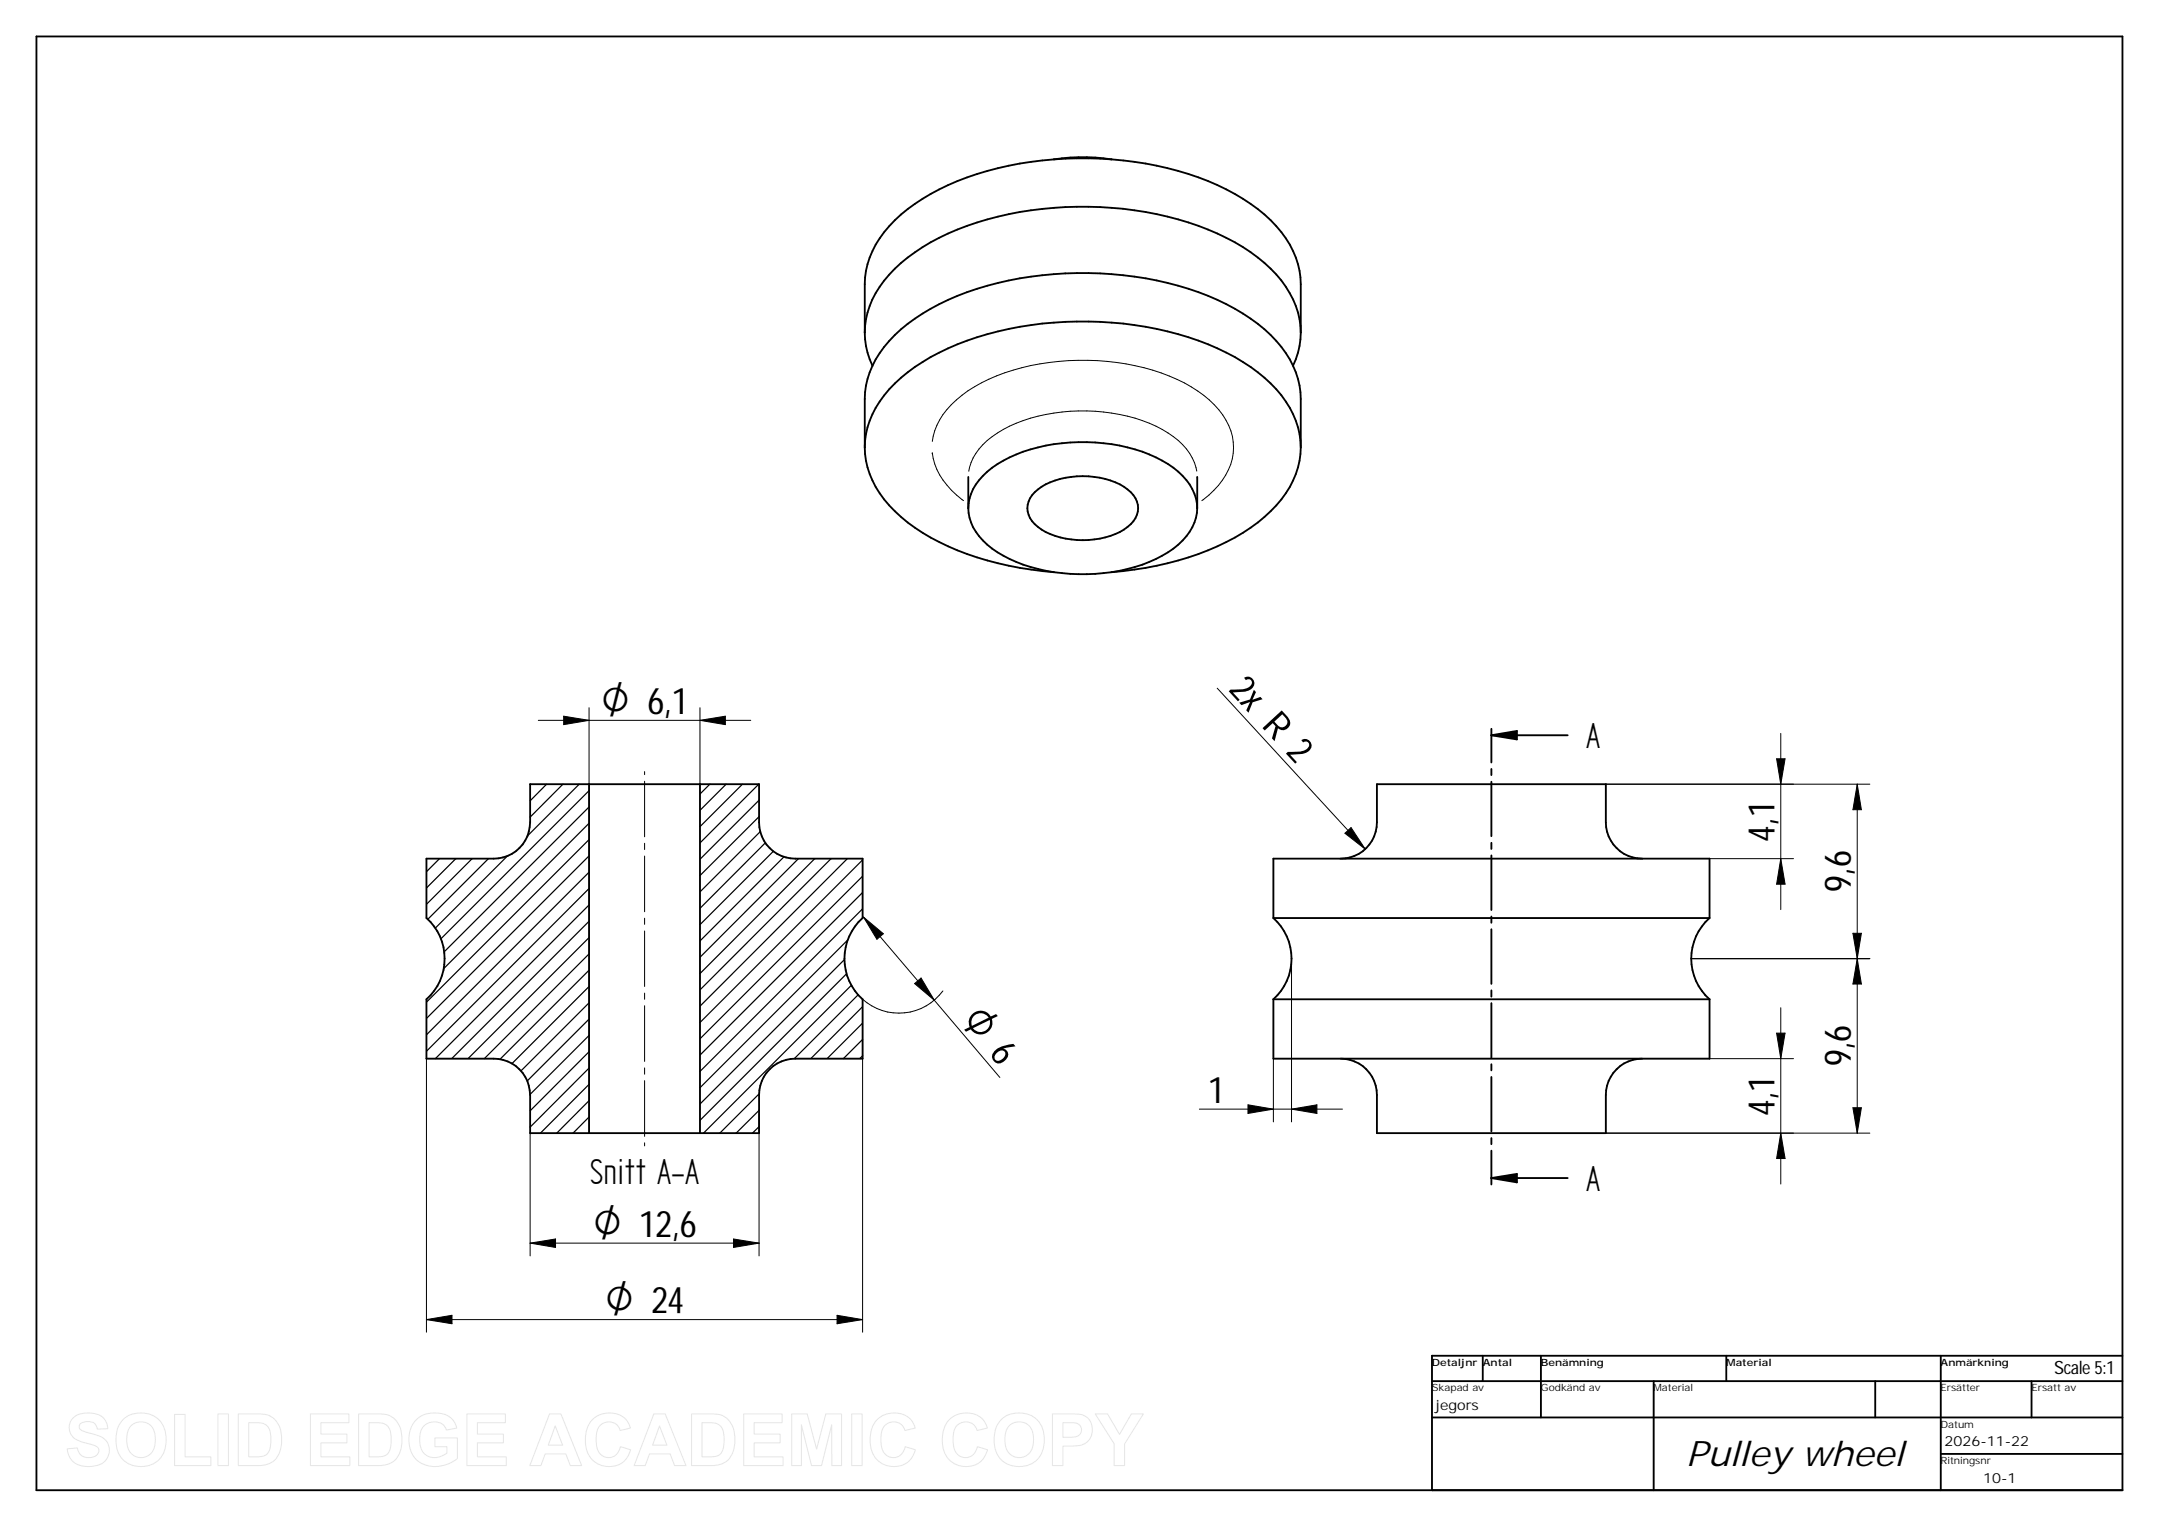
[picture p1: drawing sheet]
<svg xmlns="http://www.w3.org/2000/svg" width="594mm" height="420mm" viewBox="0 0 594 420" stroke-linecap="round" stroke-linejoin="round" font-family="sans-serif">
<g fill="none" stroke="#000" stroke-width=".51">
<path d="M10 10h574v400h-574zM290 43.9a78.2 78.2 0 0 0-38.3 12.2 30.2 30.2 0 0 0-13.4 18.4l-.4 3.7v13.3M305.9 43.9a52.6 52.6 0 0 0-15.9 0M305.9 43.9a78.2 78.2 0 0 1 38.2 12.2 30.2 30.2 0 0 1 13.5 18.4l.3 3.7v13.3M305.9 43.9l-6.4-.3-9.5 .3M237.9 91.5a20.9 20.9 0 0 0 2.2 9.1M357.9 91.5a25.5 25.5 0 0 0-10-19.2 66.1 66.1 0 0 0-29.6-13.4 98.7 98.7 0 0 0-54.9 4.3 49.4 49.4 0 0 0-20.1 14 23.2 23.2 0 0 0-5.4 14.3M357.9 91.5a20.9 20.9 0 0 1-2.1 9.1M240.1 100.7a21.2 21.2 0 0 0-2.2 9.1v13.3M240.1 100.7a36.7 36.7 0 0 1 16-15.7 87.3 87.3 0 0 1 43.4-9.9 86.4 86.4 0 0 1 40.3 9.9 36.7 36.7 0 0 1 16 15.7M355.8 100.7a21.2 21.2 0 0 1 2.1 9.1v13.3M237.9 123.1a25.5 25.5 0 0 0 10 19.1 66.1 66.1 0 0 0 29.7 13.5l6.1 1 6.3 .7"/>
<path d="M266.4 139.8a13.3 13.3 0 0 0 5.2 10.1 37.1 37.1 0 0 0 18.4 7.5M266.4 131.2v8.6M284.7 135.4a19.9 19.9 0 0 1 14.8-4.3 17.3 17.3 0 0 1 12.4 5.1 5.9 5.9 0 0 1-1.6 8.8 22.3 22.3 0 0 1-17.1 3.2 14.3 14.3 0 0 1-9.8-5.7 5.7 5.7 0 0 1 1.3-7.1zM329.4 139.8a14.2 14.2 0 0 1-6.5 11.2 38.7 38.7 0 0 1-17 6.4M329.4 139.8a14.2 14.2 0 0 0-6.5-11.1 43.1 43.1 0 0 0-26.1-7 42.4 42.4 0 0 0-23.8 7 14.5 14.5 0 0 0-6.6 11.1M329.4 131.2v8.6M357.9 123.1a25.5 25.5 0 0 1-10 19.1 66.1 66.1 0 0 1-29.6 13.5l-6.1 1-6.3 .7M357.9 123.1a25.5 25.5 0 0 0-10-19.2 66.1 66.1 0 0 0-29.6-13.4 98.7 98.7 0 0 0-54.9 4.2 48.3 48.3 0 0 0-20.1 14.1 23.2 23.2 0 0 0-5.4 14.3M305.9 157.4l-6.8 .6-4.6-.1-4.5-.5M162.1 215.8v96M192.6 215.8v96M410.4 200.5v9.3"/>
<path d="M410.4 211.6v1.7M410.4 215.1v15M410.4 202.3h21M410.4 202.3l7-1.2v2.4zM117.3 236.3h18.5a10 10 0 0 0 10.1-10v-10.5h63v10.5a10 10 0 0 0 10 10h18.5v16.3a15 15 0 0 0 0 22.4v16.3h-18.5a10 10 0 0 0-10 10v10.5h-63v-10.5a10 10 0 0 0-10.1-10h-18.5v-16.3a15 15 0 0 0 0-22.4zM368.9 236.3a10 10 0 0 0 10-10v-10.5h63v10.5a10 10 0 0 0 10 10M410.4 231.9v1.7M410.4 235.4v15M350.4 252.6v-16.3h120v16.3M350.4 252.6h120M350.4 252.6a15 15 0 0 1 0 22.4M410.4 252.2v1.7"/>
<path d="M410.4 255.7v15M470.4 252.6a14.9 14.9 0 0 0 0 22.4M350.4 275v16.3h120v-16.3M350.4 275h120M410.4 272.5v1.7M410.4 276v15M410.4 292.8v1.7M410.4 296.3v15M451.9 291.3a10 10 0 0 0-10 10v10.5h-63v-10.5a10 10 0 0 0-10-10M410.4 313.1v1.7M410.4 316.6v9.3M410.4 324.1h21"/>
<path d="M410.4 324.1l7-1.1v2.3zM408 373v7M424 373v17M475 373v7M534 373v37M584 373h-190v37M394 390h190M394 380h190M455 380v30M516 380v10M559 380v10M534 400h50"/>
</g>
<g fill="none" stroke="#000" stroke-width=".28">
<path d="M256.5 121.5a19.1 19.1 0 0 1 8.2-12.7 51.8 51.8 0 0 1 26.7-9.4 63.7 63.7 0 0 1 34.5 6 26.8 26.8 0 0 1 12.2 11.7 15 15 0 0 1-2.8 16.5l-2.7 2.6-1.9 1.6M256.5 124.6a19.7 19.7 0 0 0 8.6 13.2M256.5 124.6h.1M329.3 129.6a15.6 15.6 0 0 0-7.9-10.5 45.5 45.5 0 0 0-26.9-5.9 39.8 39.8 0 0 0-22.9 8 14.6 14.6 0 0 0-5 8.5M329.4 131.2h.1M148.1 198.2h58.5M155.1 197.1l7 1.1-7 1.2zM162.1 194.7v21.1M192.6 198.2l7-1.1v2.3zM192.6 194.7v21.1M334.9 189.4l40.8 44.2M177.4 212.3v.8"/>
<path d="M177.4 215v15.3M488.9 208.8h2.3l-1.2 7zM490 201.8v48.5M511 215.8l1.2 7h-2.3zM511 215.8v96M514.5 215.8h-72.6M177.4 232v1.8M177.4 235.5v15.4M370.1 229.3l1.7-1.6 3.9 5.9zM470.4 236.3h23.1M490 236.3l1.2 7h-2.3zM177.4 252.6v1.7"/>
<path d="M177.4 256.2v15.2M237.6 252.3l19.5 22.9M237.6 252.3l5.5 4.6-1.8 1.5zM509.9 256.8h2.3l-1.2 7zM177.4 273.3v1.7M177.4 276.7v15.4M251.7 270.6l1.7-1.5 3.7 6.1zM257.1 275.2l18 21.3M259.5 272.7a15.1 15.1 0 0 1-22.1 2.3M355.4 263.8v44.9M465.4 263.8h49.1M490 277.3v48.5"/>
<path d="M511 263.8l1.2 7h-2.3zM117.3 291.3v75.3M177.4 293.8v1.8M177.4 297.3v15.4M237.4 283.1v83.5M350.4 291.3v17.4M470.4 291.3h23.1M488.9 284.3h2.3l-1.2 7zM145.9 311.8v33.8M177.4 314.5v.8M208.9 306.5v39.1M330 305.2h39.4"/>
<path d="M343.4 304l7 1.2-7 1.2zM355.4 305.2l7-1.2v2.4zM441.9 311.8h72.6M490 311.8l1.2 7h-2.3zM509.9 304.8h2.3l-1.2 7zM145.9 342.1l7-1.2v2.3zM145.9 342.1h63M201.8 340.9l7.1 1.2-7.1 1.1zM117.3 363.1l7.1-1.2v2.3zM117.3 363.1h120.1M230.3 361.9l7.1 1.2-7.1 1.1z"/>
</g>
<g fill="#000">
<path d="M155.1 197.1l7 1.1-7 1.2zM192.6 198.2l7-1.1v2.3zM410.4 202.3l7-1.2v2.4zM488.9 208.8h2.3l-1.2 7zM370.1 229.3l1.7-1.6 3.9 5.9zM511 215.8l1.2 7h-2.3zM237.6 252.3l5.5 4.6-1.8 1.5zM490 236.3l1.2 7h-2.3zM509.9 256.8h2.3l-1.2 7zM251.7 270.6l1.7-1.5 3.7 6.1zM511 263.8l1.2 7h-2.3zM488.9 284.3h2.3l-1.2 7z"/>
<path d="M343.4 304l7 1.2-7 1.2zM355.4 305.2l7-1.2v2.4zM490 311.8l1.2 7h-2.3zM509.9 304.8h2.3l-1.2 7zM410.4 324.1l7-1.1v2.3zM145.9 342.1l7-1.2v2.3zM201.8 340.9l7.1 1.2-7.1 1.1zM117.3 363.1l7.1-1.2v2.3zM230.3 361.9l7.1 1.2-7.1 1.1z"/>
</g>
<g fill="none" stroke="#000" stroke-width=".34">
<path d="M145.9 215.8v.1M150.4 215.8l-4.5 4.5M154.9 215.8l-9 9M159.4 215.8l-14.3 14.3M162.1 217.6l-40.8 40.7M195.3 215.8l-2.7 2.7M199.8 215.8l-7.2 7.2M204.3 215.8l-11.7 11.7M208.8 215.8l-16.2 16.1M120.9 236.3l-3.6 3.6M125.4 236.3l-8.1 8M129.9 236.3l-12.6 12.5"/>
<path d="M134.4 236.3l-16.7 16.6M139.7 235.5l-19.9 19.9M162.1 222l-39.9 39.9M162.1 231l-44.8 44.8M162.1 235.5l-44.8 44.7M162.1 240l-44.8 44.7M162.1 226.5l-40 40M208.9 220.2l-16.3 16.2M208.9 224.7l-16.3 16.2M209.2 228.8l-16.6 16.6M210.6 231.9l-18 18M212.8 234.2l-20.2 20.2"/>
<path d="M215.7 235.8l-23.1 23.1M219.7 236.3l-27.1 27.1M224.2 236.3l-31.6 31.6M228.7 236.3l-36.1 36.1M233.2 236.3l-40.6 40.6M237.4 236.6l-44.8 44.7M162.1 249l-42.3 42.3M162.1 253.5l-37.8 37.8M162.1 258l-33.3 33.3M162.1 244.5l-44.8 44.8M233.3 258.6l-40.7 40.7M237.4 241.1l-44.8 44.7"/>
<path d="M237.4 245.6l-44.8 44.7M237.4 250.1l-44.8 44.7M162.1 275.9l-18.8 18.8M162.1 271.4l-21.2 21.3M162.1 267l-24.5 24.5M162.1 262.5l-28.8 28.8M232.4 264l-39.8 39.8M233 267.9l-40.4 40.4M234.3 271.1l-40.7 40.7M236.1 273.7l-17.5 17.6M237.4 277l-14.3 14.3M162.1 289.4l-16.2 16.2"/>
<path d="M162.1 293.9l-16.2 16.2M162.1 280.4l-17 17M162.1 284.9l-16.3 16.3M162.1 298.4l-13.4 13.4M237.4 290.5l-.8 .8M237.4 286l-5.3 5.3M237.4 281.5l-9.8 9.8M162.1 302.9l-8.9 8.9M162.1 307.3l-4.4 4.5M208.9 301l-10.8 10.8M208.9 305.5l-6.3 6.3M208.9 310l-1.9 1.8"/>
</g>
<g fill="none" stroke="#e6e6e6" stroke-width=".28">
<path d="M20.2 390a7 7 0 0 1 8.4 .4l.7 .9 .4 1.8-2.9 .1a2.34 2.34 0 0 0-3.1-2 1.57 1.57 0 0 0-1.9 1.6 2.65 2.65 0 0 0 2.4 1.4l.6 .2a6.9 6.9 0 0 1 4.7 2.4 4.4 4.4 0 0 1-4 6.7 5.8 5.8 0 0 1-6.6-3l-.4-1.8 2.8-.3a3.2 3.2 0 0 0 2.5 2.6 3.2 3.2 0 0 0 3.4-1.5 1.82 1.82 0 0 0-2-2l-.4-.1a7.6 7.6 0 0 1-5.2-2.6 3.8 3.8 0 0 1 .6-4.8zM33.9 390.6a7.3 7.3 0 0 1 10.7 1.2 8.3 8.3 0 0 1-1.8 10.6 6.9 6.9 0 0 1-10.9-5.3 7.8 7.8 0 0 1 2-6.5zM35.9 392.4a3.9 3.9 0 0 1 4.4-.9 3.9 3.9 0 0 1 2.4 3.8 5 5 0 0 1-2.3 5.4 3.9 3.9 0 0 1-5.5-3.9l.2-2.8zM48 389.2h2.9v11.7h7.1v2.4h-10zM60 389h2.9v14.3h-2.9zM65.6 389h5.2a6 6 0 0 1 6.7 6.6 7 7 0 0 1-3.1 7l-2.3 .6-6.5 .1zM68.4 391.5a8.5 8.5 0 0 1 4.7 .5 5.6 5.6 0 0 1 1.4 5.4 3.2 3.2 0 0 1-3.9 3.5h-2.2zM85.4 389h10.6v2.5h-7.7v3.1h7.2v2.4h-7.2v3.9h8v2.4h-10.9zM98.7 389h5.2a6 6 0 0 1 6.7 6.6 7 7 0 0 1-3.1 7l-2.3 .6-6.5 .1zM101.6 391.5a8.5 8.5 0 0 1 4.6 .5 5.6 5.6 0 0 1 1.4 5.4 3.2 3.2 0 0 1-3.9 3.5h-2.1zM114.6 390.6a7.8 7.8 0 0 1 9.6-.3l.8 .9 .7 1.7-2.9 .6a3.8 3.8 0 0 0-3.7-2.3 3.8 3.8 0 0 0-3.4 2.7 5.9 5.9 0 0 0 1.7 6.6 5.2 5.2 0 0 0 5.6-.7v-1.7h-3.3v-2.5h6.2v5.7a8.8 8.8 0 0 1-11.5 .1 8.5 8.5 0 0 1 .2-10.8zM128.5 389h10.6v2.5h-7.7v3.1h7.1v2.4h-7.1v3.9h7.9v2.4h-10.8z"/>
<path d="M151.2 389h3.1l5.8 14.3h-3.2l-1.2-3.3h-5.7l-1.2 3.3h-3zM152.8 392.3l2 5.3h-3.9zM162.9 390.7a6.5 6.5 0 0 1 9.9 .7l.7 1.5-2.9 .7a3.3 3.3 0 0 0-3.6-2.3 3.3 3.3 0 0 0-2.9 3.2 6.2 6.2 0 0 0 1.6 6 3.3 3.3 0 0 0 5-2.4l2.8 .8a6.3 6.3 0 0 1-5.8 4.7 6.3 6.3 0 0 1-6.2-4.3 9.2 9.2 0 0 1 1.4-8.6zM179.9 389h3.1l5.8 14.3h-3.2l-1.2-3.3h-5.7l-1.2 3.3h-3zM181.5 392.3l2 5.3h-3.9zM190.3 389h5.2a6 6 0 0 1 6.7 6.6 7 7 0 0 1-3.1 7l-2.3 .6-6.5 .1zM193.2 391.5a8.5 8.5 0 0 1 4.6 .5 5.6 5.6 0 0 1 1.4 5.4 3.2 3.2 0 0 1-3.9 3.5h-2.1zM204.6 389h10.6v2.5h-7.7v3.1h7.2v2.4h-7.2v3.9h8v2.4h-10.9zM217.8 389h4.3l2.6 9.7 2.5-9.7h4.4v14.3h-2.7l-.1-11.3-2.7 11.3h-2.8l-2.8-11.3v11.3h-2.7zM234.4 389h2.8v14.3h-2.8zM241.3 390.7a6.5 6.5 0 0 1 9.9 .7l.6 1.5-2.8 .7a3.3 3.3 0 0 0-3.6-2.3 3.3 3.3 0 0 0-2.9 3.2 6.2 6.2 0 0 0 1.6 6 3.3 3.3 0 0 0 5-2.4l2.8 .8a6.3 6.3 0 0 1-5.9 4.7 6.3 6.3 0 0 1-6.1-4.3 9.2 9.2 0 0 1 1.4-8.6zM261.1 390.7a6.5 6.5 0 0 1 10 .7l.6 1.5-2.8 .7a3.3 3.3 0 0 0-3.7-2.3 3.3 3.3 0 0 0-2.8 3.2 6.2 6.2 0 0 0 1.5 6 3.3 3.3 0 0 0 5-2.4l2.8 .8a6.3 6.3 0 0 1-5.8 4.7 6.3 6.3 0 0 1-6.2-4.3 9.2 9.2 0 0 1 1.4-8.6z"/>
<path d="M275.5 390.6a7.3 7.3 0 0 1 10.8 1.2 8.3 8.3 0 0 1-1.9 10.6 6.9 6.9 0 0 1-10.8-5.3 7.8 7.8 0 0 1 1.9-6.5zM277.6 392.4a3.9 3.9 0 0 1 4.4-.9 3.9 3.9 0 0 1 2.4 3.8 5 5 0 0 1-2.4 5.4 3.9 3.9 0 0 1-5.5-3.9l.3-2.8zM289.6 389h4.6a7.5 7.5 0 0 1 4.8 .9 4.5 4.5 0 0 1 1.3 5.3 4.5 4.5 0 0 1-4.8 2.7h-3v5.4h-2.9zM292.5 391.5h1.4a3.3 3.3 0 0 1 3.6 1.2 2.04 2.04 0 0 1-2.3 2.7l-2.7 .1zM301.4 389h3.4l3.3 5.7 3.2-5.7h3.3l-5.2 8.3v6h-2.8v-6z"/>
</g>
<g font-size="11.3">
<text x="436.5" y="205.8">A</text>
<text x="162.3" y="325.8">Snitt A-A</text>
<text x="436.5" y="327.7">A</text>
</g>
<g font-size="10.8">
<text x="165.4" y="196.5">O 6,1</text>
<text x="264.2" y="280.9" transform="rotate(50 264.2 280.9)">O 6</text>
<text x="163.2" y="340.3">O 12,6</text>
<text x="166.5" y="361.3">O 24</text>
</g>
<g font-size="10.1">
<text x="337.9" y="190" transform="rotate(47 337.9 190)">2x R 2</text>
<text x="488.3" y="231.6" transform="rotate(-90 488.3 231.6)">4,1</text>
<text x="509.3" y="245.4" transform="rotate(-90 509.3 245.4)">9,6</text>
<text x="509.3" y="293.3" transform="rotate(-90 509.3 293.3)">9,6</text>
<text x="332.5" y="303.4">1</text>
<text x="488.3" y="307.1" transform="rotate(-90 488.3 307.1)">4,1</text>
</g>
<text font-size="9.6" x="464" y="403.5">Pulley wheel</text>
<text font-size="5" x="565.2" y="378.1">Scale 5:1</text>
<g font-size="3.9">
<text x="395" y="387.9">jegors</text>
<text x="535" y="397.8">2026-11-22</text>
<text x="545.7" y="407.9">10-1</text>
</g>
<g font-size="2.8">
<text x="394" y="375.8">Detaljnr Antal</text>
<text x="424" y="375.8">Benämning</text>
<text x="475" y="375.8">Material</text>
<text x="534" y="375.8">Anmärkning</text>
<text x="394" y="382.8">Skapad av</text>
<text x="424" y="382.8">Godkänd av</text>
<text x="455" y="382.8">Material</text>
<text x="534" y="382.8">Ersätter</text>
<text x="559" y="382.8">Ersatt av</text>
<text x="534" y="392.8">Datum</text>
<text x="534" y="402.8">Ritningsnr</text>
</g>
</svg>
